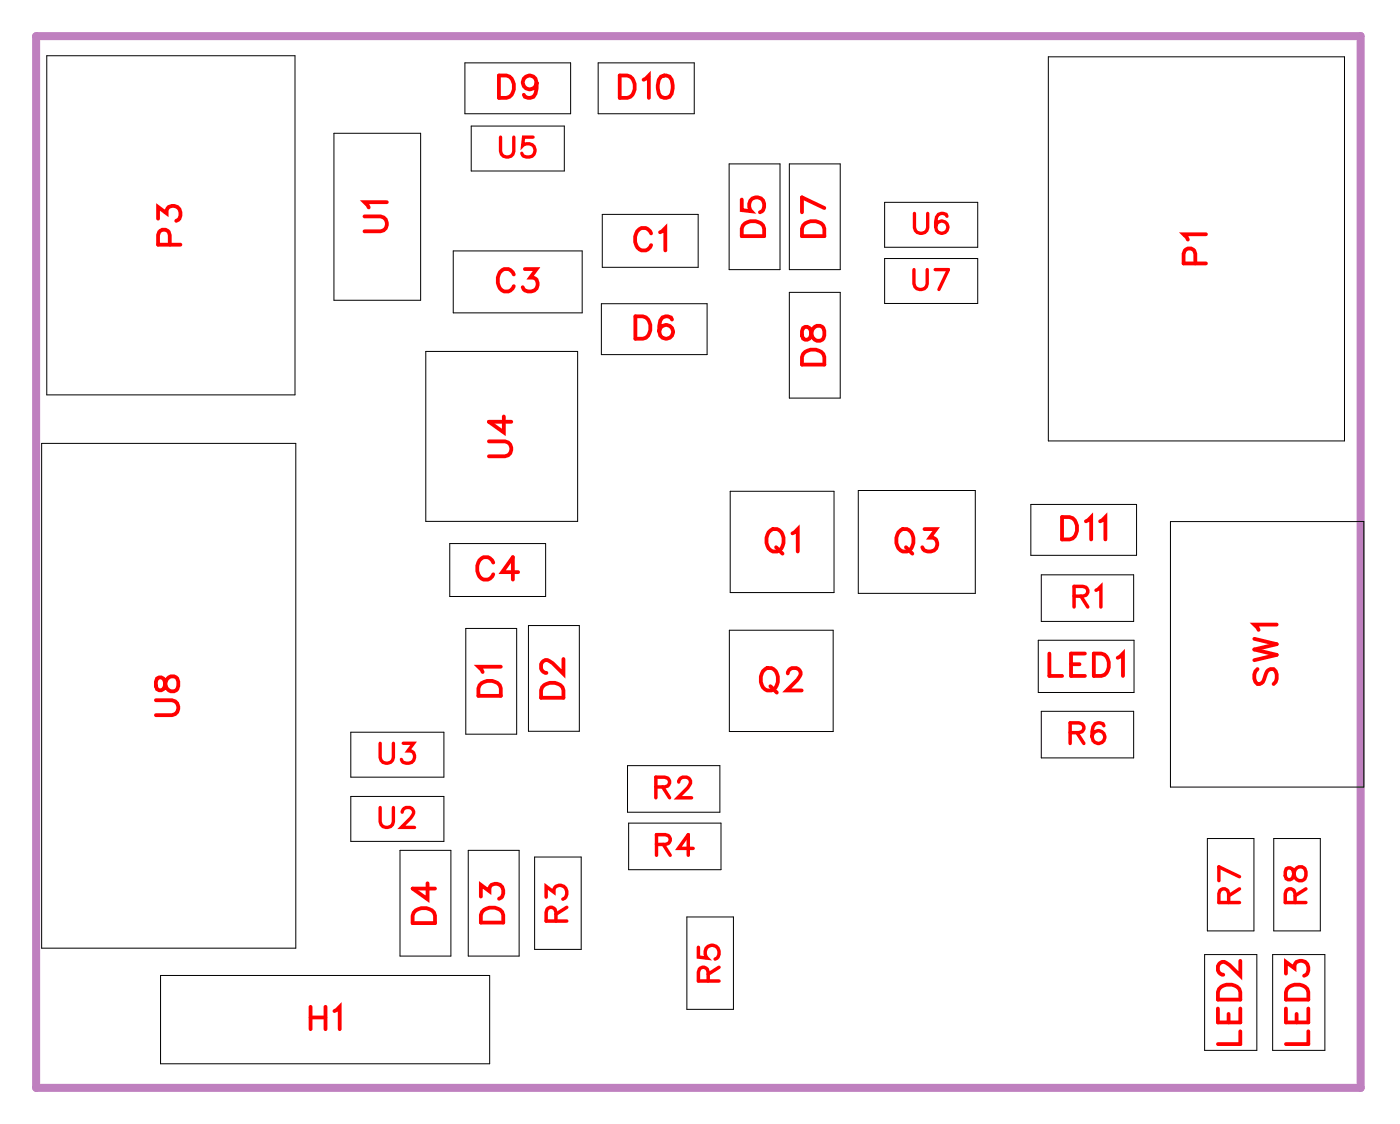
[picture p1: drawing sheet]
<svg xmlns="http://www.w3.org/2000/svg" width="44mm" height="36mm" viewBox="0 0 44 36" stroke-linecap="round" stroke-linejoin="round" font-family="sans-serif">
<path d="M1.1 1.1h42v33.3h-42z" fill="none" stroke="#bf80bf" stroke-width=".25"/>
<g fill="none" stroke="#000" stroke-width=".03">
<path d="M1.3 14h8.1v16h-8.1zM1.5 1.8h7.8v10.7h-7.8zM10.6 4.2h2.7v5.3h-2.7zM13.5 11.1h4.8v5.4h-4.8zM14.2 17.2h3.1v1.7h-3.1zM14.3 7.9h4.1v2h-4.1zM14.7 2h3.4v1.6h-3.4zM14.7 19.9h1.6v3.3h-1.6zM14.9 4h3v1.4h-3zM16.7 19.8h1.6v3.3h-1.6zM18.9 2h3.1v1.6h-3.1zM19 9.6h3.4v1.6h-3.4z"/>
<path d="M19.1 6.8h3v1.7h-3zM23.1 5.2h1.6v3.3h-1.6zM23.1 19.9h3.3v3.2h-3.3zM23.1 15.5h3.3v3.2h-3.3zM25 5.2h1.6v3.3h-1.6zM25 9.2h1.6v3.4h-1.6zM27.2 15.5h3.7v3.3h-3.7zM28 8.2h2.9v1.4h-2.9zM28 6.4h2.9v1.4h-2.9zM32.6 16h3.4v1.6h-3.4zM32.9 18.2h3v1.5h-3zM33.2 1.8h9.3v12.1h-9.3z"/>
<path d="M37 16.5h6.2v8.4h-6.2zM5.1 30.9h10.4v2.8h-10.4zM11.1 23.2h2.9v1.4h-2.9zM11.1 25.2h2.9v1.4h-2.9zM12.7 26.9h1.6v3.3h-1.6zM14.8 26.9h1.6v3.3h-1.6zM16.9 27.1h1.5v2.9h-1.5zM19.9 24.2h2.9v1.5h-2.9zM19.9 26h2.9v1.5h-2.9zM21.7 29h1.5v2.9h-1.5zM32.9 20.3h3v1.6h-3zM32.9 22.5h3v1.5h-3z"/>
<path d="M38.1 30.2h1.7v3h-1.7zM38.2 26.5h1.5v3h-1.5zM40.3 30.2h1.6v3h-1.6zM40.3 26.5h1.5v3h-1.5z"/>
</g>
<g fill="none" stroke="#f00" stroke-width=".12">
<path d="M5 6.9v-.4l.3 .3a.24 .24 0 0 1 .4-.2 .24 .24 0 0 1-.1 .4M5.4 7.7l-.1-.4h-.2l-.1 .4h.7M11.5 6.8h.5l.2 .2-.1 .3h-.6M12.2 6.4h-.7l.2 .2M15.5 14h.5l.2 .2-.1 .2h-.6M15.6 17.8a.26 .26 0 0 0-.3-.2 .26 .26 0 0 0-.2 .3v.2a.26 .26 0 0 0 .2 .2 .26 .26 0 0 0 .3-.1M15.8 2.4h.2a.38 .38 0 0 1 .3 .3 .38 .38 0 0 1-.3 .4h-.2zM15.9 13.2v.5l-.4-.4h.7M16.3 8.7a.26 .26 0 0 0-.3-.2 .26 .26 0 0 0-.2 .3v.2a.26 .26 0 0 0 .2 .2 .26 .26 0 0 0 .3-.1M16.4 18.1h-.5l.3-.5v.7M16.6 8.5h.4l-.2 .3a.24 .24 0 0 1 .2 .4 .25 .25 0 0 1-.5-.1M17 2.6a.22 .22 0 0 1-.3 .2 .22 .22 0 0 1-.1-.3 .22 .22 0 0 1 .3 0l.1 .1a.34 .34 0 0 1-.3 .5l-.1-.1"/>
<path d="M19.6 2.4h.2a.38 .38 0 0 1 .3 .3 .38 .38 0 0 1-.3 .4h-.2zM20.1 10h.2a.38 .38 0 0 1 .3 .4 .38 .38 0 0 1-.3 .3h-.2zM20.4 2.5l.1-.1v.7M20.6 7.4a.26 .26 0 0 0-.3-.2 .26 .26 0 0 0-.2 .3v.2a.26 .26 0 0 0 .2 .2 .26 .26 0 0 0 .3-.1M20.9 7.3l.2-.1v.7M20.9 2.4h.1a.37 .37 0 0 1 .3 .3 .37 .37 0 0 1-.3 .4 .45 .45 0 0 1-.1-.7zM21.3 10.1l-.1-.1a.35 .35 0 0 0-.4 .3 .35 .35 0 0 0 .3 .4 .22 .22 0 0 0 .2-.2 .22 .22 0 0 0-.2-.2 .22 .22 0 0 0-.2 .2M23.5 6.3v.3l.3 .1a.25 .25 0 0 1 0-.4 .25 .25 0 0 1 .3 .1 .25 .25 0 0 1-.1 .3M23.6 7.1l.1-.1 .4 .1 .1 .4h-.7zM24.3 16.8h.1a.33 .33 0 0 1 .4 .3 .33 .33 0 0 1-.4 .3l-.1-.2zM24.6 17.3l.2 .2M25.1 16.9l.1-.2v.7"/>
<path d="M25.4 10.4v.3h.1l.3-.4a.24 .24 0 0 1 .3 .2 .24 .24 0 0 1-.3 .3l-.1-.1-.1-.3zM25.5 7.1l.1-.1 .4 .1 .1 .4h-.7zM25.5 11.1h.1h.4l.1 .4h-.7zM26.1 6.6l-.7-.4v.5M28.4 16.8h.1a.33 .33 0 0 1 .4 .3 .33 .33 0 0 1-.4 .3l-.1-.2zM28.7 17.3l.2 .2M29.3 16.7h.3l-.2 .3a.24 .24 0 0 1 .2 .4 .24 .24 0 0 1-.4-.1M33.6 16.4h.2a.38 .38 0 0 1 .3 .3 .38 .38 0 0 1-.3 .4h-.2zM34.4 16.5l.1-.1v.7M34.8 16.5l.2-.1v.7M37.8 8.3v-.4h-.3v.4h.7M38.2 7.4h-.7l.1 .2"/>
<path d="M40.4 19.8h-.7l.1 .1M4.9 22.2h.5l.2 .2-.1 .2h-.6M5 21.5v.3h.1l.3-.4a.24 .24 0 0 1 .3 .2 .24 .24 0 0 1-.3 .3l-.1-.1-.1-.3zM9.8 31.9v.7M9.8 32.2h.5M10.3 31.9v.7M10.6 32l.1-.1v.7M13.2 28.8l.1-.1 .4 .1 .1 .4h-.7zM13.5 27.9v.6l-.4-.4h.7M15.2 28.4v-.4l.3 .2a.24 .24 0 0 1 .4-.2 .24 .24 0 0 1-.1 .4M15.2 21.6l.2-.1 .3 .1 .1 .4h-.7zM15.3 28.8l.2-.1 .3 .1 .1 .4h-.7z"/>
<path d="M15.8 21.1h-.7l.2 .2M17.2 21.7l.2-.1 .3 .1 .1 .4h-.7zM17.8 20.8v.5l-.3-.3-.2-.1-.2 .1v.2l.2 .1M24.1 21.2h.1a.33 .33 0 0 1 .4 .3 .33 .33 0 0 1-.4 .3l-.1-.2zM24.4 21.7l.2 .2M24.9 21.3l.2-.2h.1l.1 .2-.1 .2-.3 .3h.5M33.2 20.7v.7h.4M33.9 21h.3M34.3 20.7h-.4v.7h.4M34.6 20.7h.2a.38 .38 0 0 1 .3 .3 .38 .38 0 0 1-.3 .4h-.2zM35.4 20.8l.1-.1v.7M38.5 31.9v.4h.7v-.4"/>
<path d="M38.6 31.3a.39 .39 0 0 1 .6 .1v.2h-.7zM38.9 32.1v.2M39.2 30.4v.5l-.3-.4-.2-.1-.2 .2v.1l.2 .1M39.2 32.6v.4h-.7M39.7 20.2l.7 .2-.7 .1 .7 .2-.7 .2M39.8 21.2l-.1 .1 .1 .3h.2l.1-.4h.2l.1 .1-.1 .3M40.7 30.8v-.4l.3 .2a.24 .24 0 0 1 .3-.1 .24 .24 0 0 1 0 .4M40.7 31.9v.4h.7v-.4M40.8 31.2h.2h.3l.1 .4h-.7zM41 32.1v.2M41.4 32.6v.4h-.7"/>
</g>
<g fill="none" stroke="#f00" stroke-width=".11">
<path d="M15.8 4.3v.5l.2 .2 .2-.1 .1-.6M16.9 4.3h-.3l-.1 .3a.22 .22 0 0 1 .4 0 .22 .22 0 0 1-.1 .3 .22 .22 0 0 1-.3-.1M28.9 8.5v.5l.2 .2 .2-.1v-.6M28.9 6.8v.4l.2 .2 .2-.1 .1-.5M29.6 8.5h.4l-.3 .7M30 6.8h-.1a.31 .31 0 0 0-.3 .2 .31 .31 0 0 0 .2 .4 .19 .19 0 0 0 .2-.2 .19 .19 0 0 0-.2-.2 .19 .19 0 0 0-.2 .2M34 18.9l.4-.1v-.2h-.4v.6M34.2 18.9l.2 .3M34.7 18.7l.1-.1v.6M12 25.5v.5l.2 .2 .2-.1v-.6M12 23.5v.5l.2 .1h.2v-.6M12.7 25.7l.1-.1 .2-.1 .1 .2-.4 .5h.4"/>
<path d="M12.8 23.5h.3l-.2 .3a.21 .21 0 0 1 .2 .3 .21 .21 0 0 1-.4-.1M17.3 28.4v-.4l.2 .2a.22 .22 0 0 1 .4-.1 .22 .22 0 0 1-.1 .3M17.6 29.1v-.3l-.3-.1v.4h.6M17.9 28.7l-.3 .2M20.8 24.9h.3l.1-.3h-.4v.6M20.8 26.7h.3l.1-.2-.4-.1v.7M21 24.9l.2 .3M21 26.7l.2 .4M21.5 24.7l.1-.1 .2 .1-.4 .5h.5M21.9 26.8h-.4l.3-.4v.7M22.1 30v.3h.3a.23 .23 0 0 1 0-.3 .23 .23 0 0 1 .3 0 .23 .23 0 0 1-.1 .3M22.4 31v-.3l-.2-.1-.1 .4h.7"/>
<path d="M22.8 30.6l-.4 .2M33.9 23.2l.3-.1 .1-.2h-.4v.6M34.1 23.2l.2 .3M34.9 23v-.1a.32 .32 0 0 0-.4 .2 .32 .32 0 0 0 .2 .4 .2 .2 0 0 0 .3-.2 .2 .2 0 0 0-.2-.2 .2 .2 0 0 0-.2 .2M38.9 28.6l-.1-.4h-.2v.4h.6M39.2 28.1l-.3 .2M39.2 27.7l-.6-.3v.5M40.7 27.5v.3h.1l.3-.4a.22 .22 0 0 1 .2 .2 .22 .22 0 0 1-.2 .3l-.2-.4zM41 28.6l-.1-.4h-.2v.4h.6M41.3 28.1l-.3 .2"/>
</g>
<g font-size="1.2" fill="#fff">
<text x="15.7" y="3.4">D9</text>
<text x="19.5" y="3.4">D10</text>
<text x="6" y="7.8" transform="rotate(-90 6 7.8)">P3</text>
<text x="12.5" y="7.4" transform="rotate(-90 12.5 7.4)">U1</text>
<text x="15.7" y="9.5">C3</text>
<text x="20" y="8.2">C1</text>
<text x="20" y="11">D6</text>
<text x="24.5" y="7.5" transform="rotate(-90 24.5 7.5)">D5</text>
<text x="26.4" y="11.6" transform="rotate(-90 26.4 11.6)">D8</text>
<text x="26.4" y="7.5" transform="rotate(-90 26.4 7.5)">D7</text>
<text x="38.5" y="8.4" transform="rotate(-90 38.5 8.4)">P1</text>
<text x="16.5" y="14.5" transform="rotate(-90 16.5 14.5)">U4</text>
<text x="24.2" y="17.7">Q1</text>
<text x="28.3" y="17.7">Q3</text>
<text x="33.5" y="17.4">D11</text>
<text x="5.9" y="22.7" transform="rotate(-90 5.9 22.7)">U8</text>
<text x="15" y="18.6">C4</text>
<text x="16.1" y="22.1" transform="rotate(-90 16.1 22.1)">D1</text>
<text x="18.1" y="22.1" transform="rotate(-90 18.1 22.1)">D2</text>
<text x="24" y="22.1">Q2</text>
<text x="33.1" y="21.7">LED1</text>
<text x="40.7" y="21.7" transform="rotate(-90 40.7 21.7)">SW1</text>
<text x="14.1" y="29.3" transform="rotate(-90 14.1 29.3)">D4</text>
<text x="16.2" y="29.2" transform="rotate(-90 16.2 29.2)">D3</text>
<text x="9.8" y="32.9">H1</text>
<text x="39.5" y="33.1" transform="rotate(-90 39.5 33.1)">LED2</text>
<text x="41.7" y="33.1" transform="rotate(-90 41.7 33.1)">LED3</text>
</g>
<g font-size="1.1" fill="#fff">
<text x="15.8" y="5.2">U5</text>
<text x="28.9" y="9.4">U7</text>
<text x="28.9" y="7.6">U6</text>
<text x="33.8" y="23.8">R6</text>
<text x="33.9" y="19.5">R1</text>
<text x="12" y="26.4">U2</text>
<text x="12" y="24.4">U3</text>
<text x="18.2" y="29.2" transform="rotate(-90 18.2 29.2)">R3</text>
<text x="20.7" y="25.5">R2</text>
<text x="20.7" y="27.3">R4</text>
<text x="39.5" y="28.6" transform="rotate(-90 39.5 28.6)">R7</text>
<text x="41.6" y="28.6" transform="rotate(-90 41.6 28.6)">R8</text>
<text x="23" y="31.1" transform="rotate(-90 23 31.1)">R5</text>
</g>
</svg>
